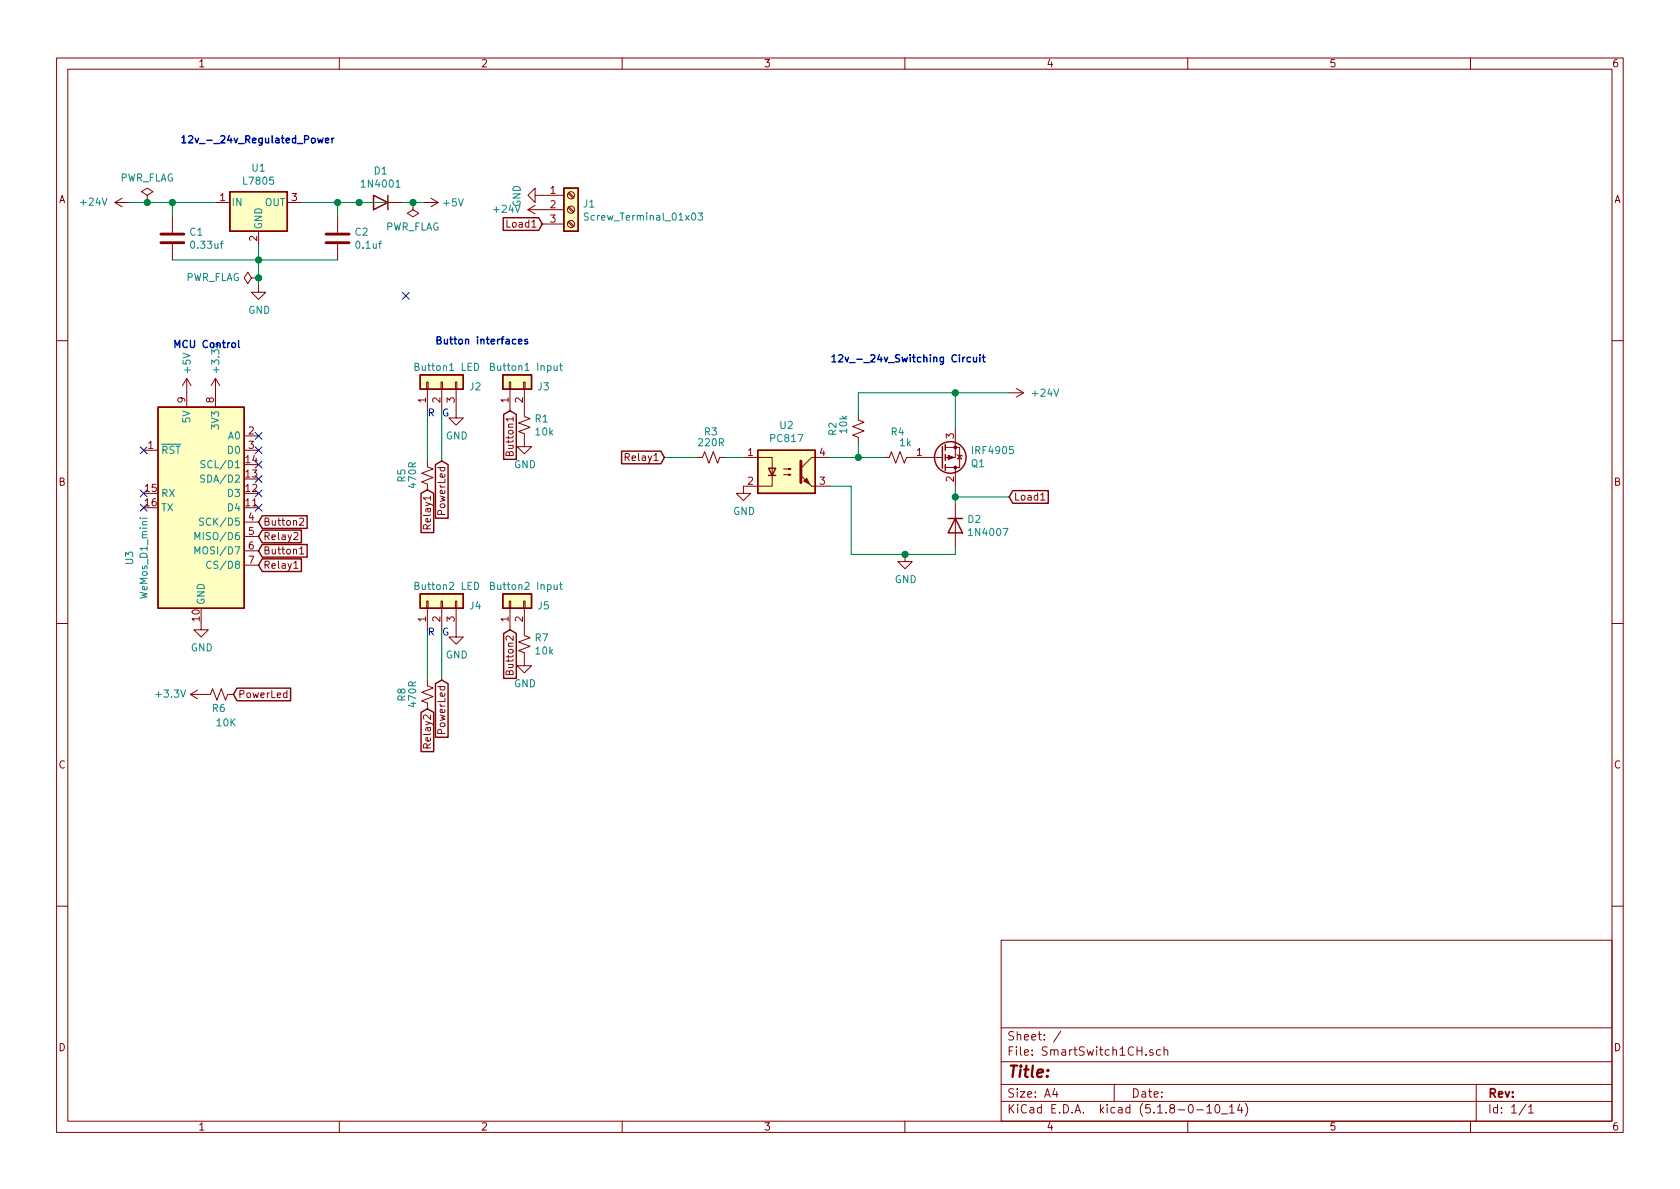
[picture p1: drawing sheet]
EESchema Schematic File Version 4
EELAYER 30 0
EELAYER END
$Descr A4 11693 8268
encoding utf-8
Sheet 1 1
Title ""
Date ""
Rev ""
Comp ""
Comment1 ""
Comment2 ""
Comment3 ""
Comment4 ""
$EndDescr
$Comp
L Device:R_Small_US R6
U 1 1
P 1525 4825
F 0 "R6" V 1425 4775 50  0000 L CNN
F 1 "10K" V 1325 4700 50  0000 L CNN
F 2 "Resistor_THT:R_Axial_DIN0411_L9.9mm_D3.6mm_P12.70mm_Horizontal" H 1525 4825 50  0001 C CNN
F 3 "~" H 1525 4825 50  0001 C CNN
	1    1525 4825
	0    -1   -1   0   
$EndComp
$Comp
L Device:R_Small_US R5
U 1 1
P 2975 3300
F 0 "R5" V 3150 3250 50  0000 L CNN
F 1 "470R" V 3075 3200 50  0000 L CNN
F 2 "Resistor_THT:R_Axial_DIN0411_L9.9mm_D3.6mm_P12.70mm_Horizontal" H 2975 3300 50  0001 C CNN
F 3 "~" H 2975 3300 50  0001 C CNN
	1    2975 3300
	-1   0    0    1   
$EndComp
$Comp
L Device:R_Small_US R1
U 1 1
P 3650 2950
F 0 "R1" H 3718 2996 50  0000 L CNN
F 1 "10k" H 3718 2905 50  0000 L CNN
F 2 "Resistor_THT:R_Axial_DIN0411_L9.9mm_D3.6mm_P12.70mm_Horizontal" H 3650 2950 50  0001 C CNN
F 3 "~" H 3650 2950 50  0001 C CNN
	1    3650 2950
	1    0    0    -1  
$EndComp
$Comp
L power:GND #PWR02
U 1 1
P 1800 1975
F 0 "#PWR02" H 1800 1725 50  0001 C CNN
F 1 "GND" H 1805 1802 50  0000 C CNN
F 2 "" H 1800 1975 50  0001 C CNN
F 3 "" H 1800 1975 50  0001 C CNN
	1    1800 1975
	1    0    0    -1  
$EndComp
$Comp
L Device:C C1
U 1 1
P 1200 1650
F 0 "C1" H 1315 1696 50  0000 L CNN
F 1 "0.33uf" H 1315 1605 50  0000 L CNN
F 2 "Capacitor_THT:C_Disc_D5.1mm_W3.2mm_P5.00mm" H 1238 1500 50  0001 C CNN
F 3 "~" H 1200 1650 50  0001 C CNN
	1    1200 1650
	1    0    0    -1  
$EndComp
$Comp
L Device:C C2
U 1 1
P 2350 1650
F 0 "C2" H 2465 1696 50  0000 L CNN
F 1 "0.1uf" H 2465 1605 50  0000 L CNN
F 2 "Capacitor_THT:C_Disc_D5.1mm_W3.2mm_P5.00mm" H 2388 1500 50  0001 C CNN
F 3 "~" H 2350 1650 50  0001 C CNN
	1    2350 1650
	1    0    0    -1  
$EndComp
$Comp
L Regulator_Linear:L7805 U1
U 1 1
P 1800 1400
F 0 "U1" H 1800 1642 50  0000 C CNN
F 1 "L7805" H 1800 1551 50  0000 C CNN
F 2 "Package_TO_SOT_THT:TO-218-3_Vertical" H 1825 1250 50  0001 L CIN
F 3 "http://www.st.com/content/ccc/resource/technical/document/datasheet/41/4f/b3/b0/12/d4/47/88/CD00000444.pdf/files/CD00000444.pdf/jcr:content/translations/en.CD00000444.pdf" H 1800 1350 50  0001 C CNN
	1    1800 1400
	1    0    0    -1  
$EndComp
Wire Wire Line
	900  1400 1025 1400
Wire Wire Line
	1200 1400 1200 1500
Connection ~ 1200 1400
Wire Wire Line
	1200 1400 1500 1400
Wire Wire Line
	1200 1800 1800 1800
Wire Wire Line
	1800 1700 1800 1800
Connection ~ 1800 1800
Wire Wire Line
	2350 1800 1800 1800
Wire Wire Line
	2350 1500 2350 1400
Connection ~ 2350 1400
$Comp
L power:GND #PWR07
U 1 1
P 1400 4325
F 0 "#PWR07" H 1400 4075 50  0001 C CNN
F 1 "GND" H 1405 4152 50  0000 C CNN
F 2 "" H 1400 4325 50  0001 C CNN
F 3 "" H 1400 4325 50  0001 C CNN
	1    1400 4325
	1    0    0    -1  
$EndComp
Wire Wire Line
	2100 1400 2350 1400
Text Notes 2975 2900 0    50   ~ 0
R
Text Notes 3075 2900 0    50   ~ 0
G
Wire Wire Line
	2975 2850 2975 3200
Wire Wire Line
	3075 3200 3075 2850
$Comp
L Connector_Generic:Conn_01x02 J3
U 1 1
P 3550 2650
F 0 "J3" V 3514 2462 50  0000 R CNN
F 1 "Button1 Input" V 3650 2800 50  0000 R CNN
F 2 "Connector_JST:JST_XH_B2B-XH-A_1x02_P2.50mm_Vertical" H 3550 2650 50  0001 C CNN
F 3 "~" H 3550 2650 50  0001 C CNN
	1    3550 2650
	0    -1   -1   0   
$EndComp
$Comp
L power:GND #PWR04
U 1 1
P 3650 3050
F 0 "#PWR04" H 3650 2800 50  0001 C CNN
F 1 "GND" H 3655 2877 50  0000 C CNN
F 2 "" H 3650 3050 50  0001 C CNN
F 3 "" H 3650 3050 50  0001 C CNN
	1    3650 3050
	1    0    0    -1  
$EndComp
Text GLabel 1800 3925 2    50   Input ~ 0
Relay1
NoConn ~ 1800 3325
NoConn ~ 1800 3225
NoConn ~ 1800 3025
NoConn ~ 1800 3425
NoConn ~ 1800 3525
NoConn ~ 1000 3425
NoConn ~ 1000 3525
NoConn ~ 1000 3125
Text Notes 1250 1000 0    50   ~ 10
12v_-_24v_Regulated_Power
Text Notes 1200 2425 0    50   ~ 10
MCU Control
$Comp
L Transistor_FET:IRF4905 Q1
U 1 1
P 6550 3175
F 0 "Q1" H 6755 3221 50  0000 L CNN
F 1 "IRF4905" H 6755 3130 50  0000 L CNN
F 2 "Package_TO_SOT_THT:TO-220-3_Vertical" H 6750 3100 50  0001 L CIN
F 3 "http://www.infineon.com/dgdl/irf4905.pdf?fileId=5546d462533600a4015355e32165197c" H 6550 3175 50  0001 L CNN
	1    6550 3175
	1    0    0    1   
$EndComp
Text GLabel 7025 3450 2    50   Input ~ 0
Load1
$Comp
L Device:R_Small_US R4
U 1 1
P 6250 3175
F 0 "R4" V 6425 3125 50  0000 L CNN
F 1 "1k" V 6350 3075 50  0000 L CNN
F 2 "Resistor_THT:R_Axial_DIN0411_L9.9mm_D3.6mm_P12.70mm_Horizontal" H 6250 3175 50  0001 C CNN
F 3 "~" H 6250 3175 50  0001 C CNN
	1    6250 3175
	0    -1   -1   0   
$EndComp
$Comp
L Device:R_Small_US R2
U 1 1
P 5975 2975
F 0 "R2" V 6150 2925 50  0000 L CNN
F 1 "10k" V 6075 2875 50  0000 L CNN
F 2 "Resistor_THT:R_Axial_DIN0411_L9.9mm_D3.6mm_P12.70mm_Horizontal" H 5975 2975 50  0001 C CNN
F 3 "~" H 5975 2975 50  0001 C CNN
	1    5975 2975
	-1   0    0    1   
$EndComp
Text GLabel 4625 3175 0    50   Input ~ 0
Relay1
Text Notes 5775 2525 0    50   ~ 10
12v_-_24v_Switching Circuit
Text GLabel 3775 1550 0    50   Input ~ 0
Load1
$Comp
L Connector:Screw_Terminal_01x03 J1
U 1 1
P 3975 1450
F 0 "J1" H 4055 1492 50  0000 L CNN
F 1 "Screw_Terminal_01x03" H 4055 1401 50  0000 L CNN
F 2 "TerminalBlock_RND:TerminalBlock_RND_205-00233_1x03_P5.08mm_Horizontal" H 3975 1450 50  0001 C CNN
F 3 "~" H 3975 1450 50  0001 C CNN
	1    3975 1450
	1    0    0    -1  
$EndComp
$Comp
L power:GND #PWR01
U 1 1
P 3775 1350
F 0 "#PWR01" H 3775 1100 50  0001 C CNN
F 1 "GND" H 3780 1177 50  0000 C CNN
F 2 "" H 3775 1350 50  0001 C CNN
F 3 "" H 3775 1350 50  0001 C CNN
	1    3775 1350
	0    1    1    0   
$EndComp
$Comp
L Isolator:PC817 U2
U 1 1
P 5475 3275
F 0 "U2" H 5475 3600 50  0000 C CNN
F 1 "PC817" H 5475 3509 50  0000 C CNN
F 2 "Package_DIP:DIP-4_W7.62mm" H 5275 3075 50  0001 L CIN
F 3 "http://www.soselectronic.cz/a_info/resource/d/pc817.pdf" H 5475 3275 50  0001 L CNN
	1    5475 3275
	1    0    0    -1  
$EndComp
$Comp
L Device:R_Small_US R3
U 1 1
P 4950 3175
F 0 "R3" V 5125 3125 50  0000 L CNN
F 1 "220R" V 5050 3075 50  0000 L CNN
F 2 "Resistor_THT:R_Axial_DIN0411_L9.9mm_D3.6mm_P12.70mm_Horizontal" H 4950 3175 50  0001 C CNN
F 3 "~" H 4950 3175 50  0001 C CNN
	1    4950 3175
	0    -1   -1   0   
$EndComp
$Comp
L power:GND #PWR05
U 1 1
P 5175 3375
F 0 "#PWR05" H 5175 3125 50  0001 C CNN
F 1 "GND" H 5180 3202 50  0000 C CNN
F 2 "" H 5175 3375 50  0001 C CNN
F 3 "" H 5175 3375 50  0001 C CNN
	1    5175 3375
	1    0    0    -1  
$EndComp
Wire Wire Line
	5775 3175 5975 3175
Wire Wire Line
	5975 3175 5975 3075
Connection ~ 5975 3175
Wire Wire Line
	5975 3175 6150 3175
Wire Wire Line
	5975 2875 5975 2725
Wire Wire Line
	5975 2725 6650 2725
Wire Wire Line
	6650 2725 6650 2975
Wire Wire Line
	6650 2725 7025 2725
Connection ~ 6650 2725
$Comp
L Diode:1N4007 D2
U 1 1
P 6650 3650
F 0 "D2" V 6604 3730 50  0000 L CNN
F 1 "1N4007" V 6695 3730 50  0000 L CNN
F 2 "Diode_THT:D_DO-41_SOD81_P10.16mm_Horizontal" H 6650 3475 50  0001 C CNN
F 3 "http://www.vishay.com/docs/88503/1n4001.pdf" H 6650 3650 50  0001 C CNN
	1    6650 3650
	0    1    1    0   
$EndComp
Wire Wire Line
	5775 3375 5925 3375
Wire Wire Line
	5925 3375 5925 3850
Wire Wire Line
	5925 3850 6300 3850
Wire Wire Line
	6650 3850 6650 3800
$Comp
L power:GND #PWR06
U 1 1
P 6300 3850
F 0 "#PWR06" H 6300 3600 50  0001 C CNN
F 1 "GND" H 6305 3677 50  0000 C CNN
F 2 "" H 6300 3850 50  0001 C CNN
F 3 "" H 6300 3850 50  0001 C CNN
	1    6300 3850
	1    0    0    -1  
$EndComp
Connection ~ 6300 3850
Wire Wire Line
	6300 3850 6650 3850
Wire Wire Line
	7025 3450 6650 3450
Wire Wire Line
	6650 3375 6650 3450
Connection ~ 6650 3450
Wire Wire Line
	6650 3450 6650 3500
$Comp
L Connector_Generic:Conn_01x03 J2
U 1 1
P 3075 2650
F 0 "J2" V 3039 2462 50  0000 R CNN
F 1 "Button1 LED" V 3175 2850 50  0000 R CNN
F 2 "Connector_JST:JST_XH_B3B-XH-A_1x03_P2.50mm_Vertical" H 3075 2650 50  0001 C CNN
F 3 "~" H 3075 2650 50  0001 C CNN
	1    3075 2650
	0    -1   -1   0   
$EndComp
$Comp
L power:GND #PWR03
U 1 1
P 3175 2850
F 0 "#PWR03" H 3175 2600 50  0001 C CNN
F 1 "GND" H 3180 2677 50  0000 C CNN
F 2 "" H 3175 2850 50  0001 C CNN
F 3 "" H 3175 2850 50  0001 C CNN
	1    3175 2850
	1    0    0    -1  
$EndComp
$Comp
L MCU_Module:WeMos_D1_mini U3
U 1 1
P 1400 3525
F 0 "U3" V 900 3175 50  0000 C CNN
F 1 "WeMos_D1_mini" V 1000 3175 50  0000 C CNN
F 2 "Module:WEMOS_D1_mini_light" H 1400 2375 50  0001 C CNN
F 3 "https://wiki.wemos.cc/products:d1:d1_mini#documentation" H -450 2375 50  0001 C CNN
	1    1400 3525
	1    0    0    -1  
$EndComp
Text GLabel 3550 2850 3    50   Input ~ 0
Button1
Text GLabel 1800 3825 2    50   Input ~ 0
Button1
Text GLabel 2975 3400 3    50   Input ~ 0
Relay1
Text GLabel 1800 3725 2    50   Input ~ 0
Relay2
Text GLabel 1800 3625 2    50   Input ~ 0
Button2
$Comp
L Device:R_Small_US R8
U 1 1
P 2975 4825
F 0 "R8" V 3150 4775 50  0000 L CNN
F 1 "470R" V 3075 4725 50  0000 L CNN
F 2 "Resistor_THT:R_Axial_DIN0411_L9.9mm_D3.6mm_P12.70mm_Horizontal" H 2975 4825 50  0001 C CNN
F 3 "~" H 2975 4825 50  0001 C CNN
	1    2975 4825
	-1   0    0    1   
$EndComp
$Comp
L Device:R_Small_US R7
U 1 1
P 3650 4475
F 0 "R7" H 3718 4521 50  0000 L CNN
F 1 "10k" H 3718 4430 50  0000 L CNN
F 2 "Resistor_THT:R_Axial_DIN0411_L9.9mm_D3.6mm_P12.70mm_Horizontal" H 3650 4475 50  0001 C CNN
F 3 "~" H 3650 4475 50  0001 C CNN
	1    3650 4475
	1    0    0    -1  
$EndComp
Text Notes 2975 4425 0    50   ~ 0
R
Text Notes 3075 4425 0    50   ~ 0
G
Wire Wire Line
	2975 4375 2975 4725
Wire Wire Line
	3075 4725 3075 4375
$Comp
L Connector_Generic:Conn_01x02 J5
U 1 1
P 3550 4175
F 0 "J5" V 3514 3987 50  0000 R CNN
F 1 "Button2 Input" V 3650 4325 50  0000 R CNN
F 2 "Connector_JST:JST_XH_B2B-XH-A_1x02_P2.50mm_Vertical" H 3550 4175 50  0001 C CNN
F 3 "~" H 3550 4175 50  0001 C CNN
	1    3550 4175
	0    -1   -1   0   
$EndComp
$Comp
L power:GND #PWR09
U 1 1
P 3650 4575
F 0 "#PWR09" H 3650 4325 50  0001 C CNN
F 1 "GND" H 3655 4402 50  0000 C CNN
F 2 "" H 3650 4575 50  0001 C CNN
F 3 "" H 3650 4575 50  0001 C CNN
	1    3650 4575
	1    0    0    -1  
$EndComp
$Comp
L Connector_Generic:Conn_01x03 J4
U 1 1
P 3075 4175
F 0 "J4" V 3039 3987 50  0000 R CNN
F 1 "Button2 LED" V 3175 4375 50  0000 R CNN
F 2 "Connector_JST:JST_XH_B3B-XH-A_1x03_P2.50mm_Vertical" H 3075 4175 50  0001 C CNN
F 3 "~" H 3075 4175 50  0001 C CNN
	1    3075 4175
	0    -1   -1   0   
$EndComp
$Comp
L power:GND #PWR08
U 1 1
P 3175 4375
F 0 "#PWR08" H 3175 4125 50  0001 C CNN
F 1 "GND" H 3180 4202 50  0000 C CNN
F 2 "" H 3175 4375 50  0001 C CNN
F 3 "" H 3175 4375 50  0001 C CNN
	1    3175 4375
	1    0    0    -1  
$EndComp
Text GLabel 3550 4375 3    50   Input ~ 0
Button2
Text GLabel 2975 4925 3    50   Input ~ 0
Relay2
Text Notes 3025 2400 0    50   ~ 10
Button interfaces
Wire Wire Line
	5050 3175 5175 3175
Wire Wire Line
	4625 3175 4850 3175
NoConn ~ 1800 3125
NoConn ~ -550 4175
NoConn ~ 2825 2050
$Comp
L power:+24V #PWR0101
U 1 1
P 900 1400
F 0 "#PWR0101" H 900 1250 50  0001 C CNN
F 1 "+24V" V 900 1650 50  0000 C CNN
F 2 "" H 900 1400 50  0001 C CNN
F 3 "" H 900 1400 50  0001 C CNN
	1    900  1400
	0    -1   -1   0   
$EndComp
$Comp
L power:+5V #PWR0102
U 1 1
P 2950 1400
F 0 "#PWR0102" H 2950 1250 50  0001 C CNN
F 1 "+5V" V 2950 1525 50  0000 L CNN
F 2 "" H 2950 1400 50  0001 C CNN
F 3 "" H 2950 1400 50  0001 C CNN
	1    2950 1400
	0    1    1    0   
$EndComp
$Comp
L power:+5V #PWR0103
U 1 1
P 1300 2725
F 0 "#PWR0103" H 1300 2575 50  0001 C CNN
F 1 "+5V" V 1300 2850 50  0000 L CNN
F 2 "" H 1300 2725 50  0001 C CNN
F 3 "" H 1300 2725 50  0001 C CNN
	1    1300 2725
	1    0    0    -1  
$EndComp
$Comp
L power:+3.3V #PWR0106
U 1 1
P 1425 4825
F 0 "#PWR0106" H 1425 4675 50  0001 C CNN
F 1 "+3.3V" V 1425 4950 50  0000 L CNN
F 2 "" H 1425 4825 50  0001 C CNN
F 3 "" H 1425 4825 50  0001 C CNN
	1    1425 4825
	0    -1   -1   0   
$EndComp
$Comp
L power:+24V #PWR0107
U 1 1
P 7025 2725
F 0 "#PWR0107" H 7025 2575 50  0001 C CNN
F 1 "+24V" V 7025 2975 50  0000 C CNN
F 2 "" H 7025 2725 50  0001 C CNN
F 3 "" H 7025 2725 50  0001 C CNN
	1    7025 2725
	0    1    1    0   
$EndComp
$Comp
L power:+24V #PWR0108
U 1 1
P 3775 1450
F 0 "#PWR0108" H 3775 1300 50  0001 C CNN
F 1 "+24V" V 3775 1700 50  0000 C CNN
F 2 "" H 3775 1450 50  0001 C CNN
F 3 "" H 3775 1450 50  0001 C CNN
	1    3775 1450
	0    -1   -1   0   
$EndComp
$Comp
L power:PWR_FLAG #FLG0101
U 1 1
P 1025 1400
F 0 "#FLG0101" H 1025 1475 50  0001 C CNN
F 1 "PWR_FLAG" H 1025 1573 50  0000 C CNN
F 2 "" H 1025 1400 50  0001 C CNN
F 3 "~" H 1025 1400 50  0001 C CNN
	1    1025 1400
	1    0    0    -1  
$EndComp
Connection ~ 1025 1400
Wire Wire Line
	1025 1400 1200 1400
$Comp
L power:PWR_FLAG #FLG0102
U 1 1
P 2875 1400
F 0 "#FLG0102" H 2875 1475 50  0001 C CNN
F 1 "PWR_FLAG" H 2875 1573 50  0000 C CNN
F 2 "" H 2875 1400 50  0001 C CNN
F 3 "~" H 2875 1400 50  0001 C CNN
	1    2875 1400
	-1   0    0    1   
$EndComp
Connection ~ 2500 1400
Wire Wire Line
	2500 1400 2700 1400
Wire Wire Line
	2350 1400 2500 1400
$Comp
L Diode:1N4001 D1
U 1 1
P 2650 1400
F 0 "D1" H 2650 1183 50  0000 C CNN
F 1 "1N4001" H 2650 1274 50  0000 C CNN
F 2 "Diode_THT:D_DO-41_SOD81_P10.16mm_Horizontal" H 2650 1225 50  0001 C CNN
F 3 "http://www.vishay.com/docs/88503/1n4001.pdf" H 2650 1400 50  0001 C CNN
	1    2650 1400
	-1   0    0    1   
$EndComp
Wire Wire Line
	2950 1400 2875 1400
Wire Wire Line
	2875 1400 2800 1400
Connection ~ 2875 1400
$Comp
L power:PWR_FLAG #FLG0103
U 1 1
P 1800 1925
F 0 "#FLG0103" H 1800 2000 50  0001 C CNN
F 1 "PWR_FLAG" V 1800 2052 50  0000 L CNN
F 2 "" H 1800 1925 50  0001 C CNN
F 3 "~" H 1800 1925 50  0001 C CNN
	1    1800 1925
	0    -1   -1   0   
$EndComp
Wire Wire Line
	1800 1975 1800 1925
Wire Wire Line
	1800 1800 1800 1925
Connection ~ 1800 1925
$Comp
L power:+3.3V #PWR0104
U 1 1
P 1500 2725
F 0 "#PWR0104" H 1500 2575 50  0001 C CNN
F 1 "+3.3V" V 1500 2850 50  0000 L CNN
F 2 "" H 1500 2725 50  0001 C CNN
F 3 "" H 1500 2725 50  0001 C CNN
	1    1500 2725
	1    0    0    -1  
$EndComp
Text GLabel 1625 4825 2    50   Input ~ 0
PowerLed
Text GLabel 3075 3200 3    50   Input ~ 0
PowerLed
Text GLabel 3075 4725 3    50   Input ~ 0
PowerLed
$EndSCHEMATC
